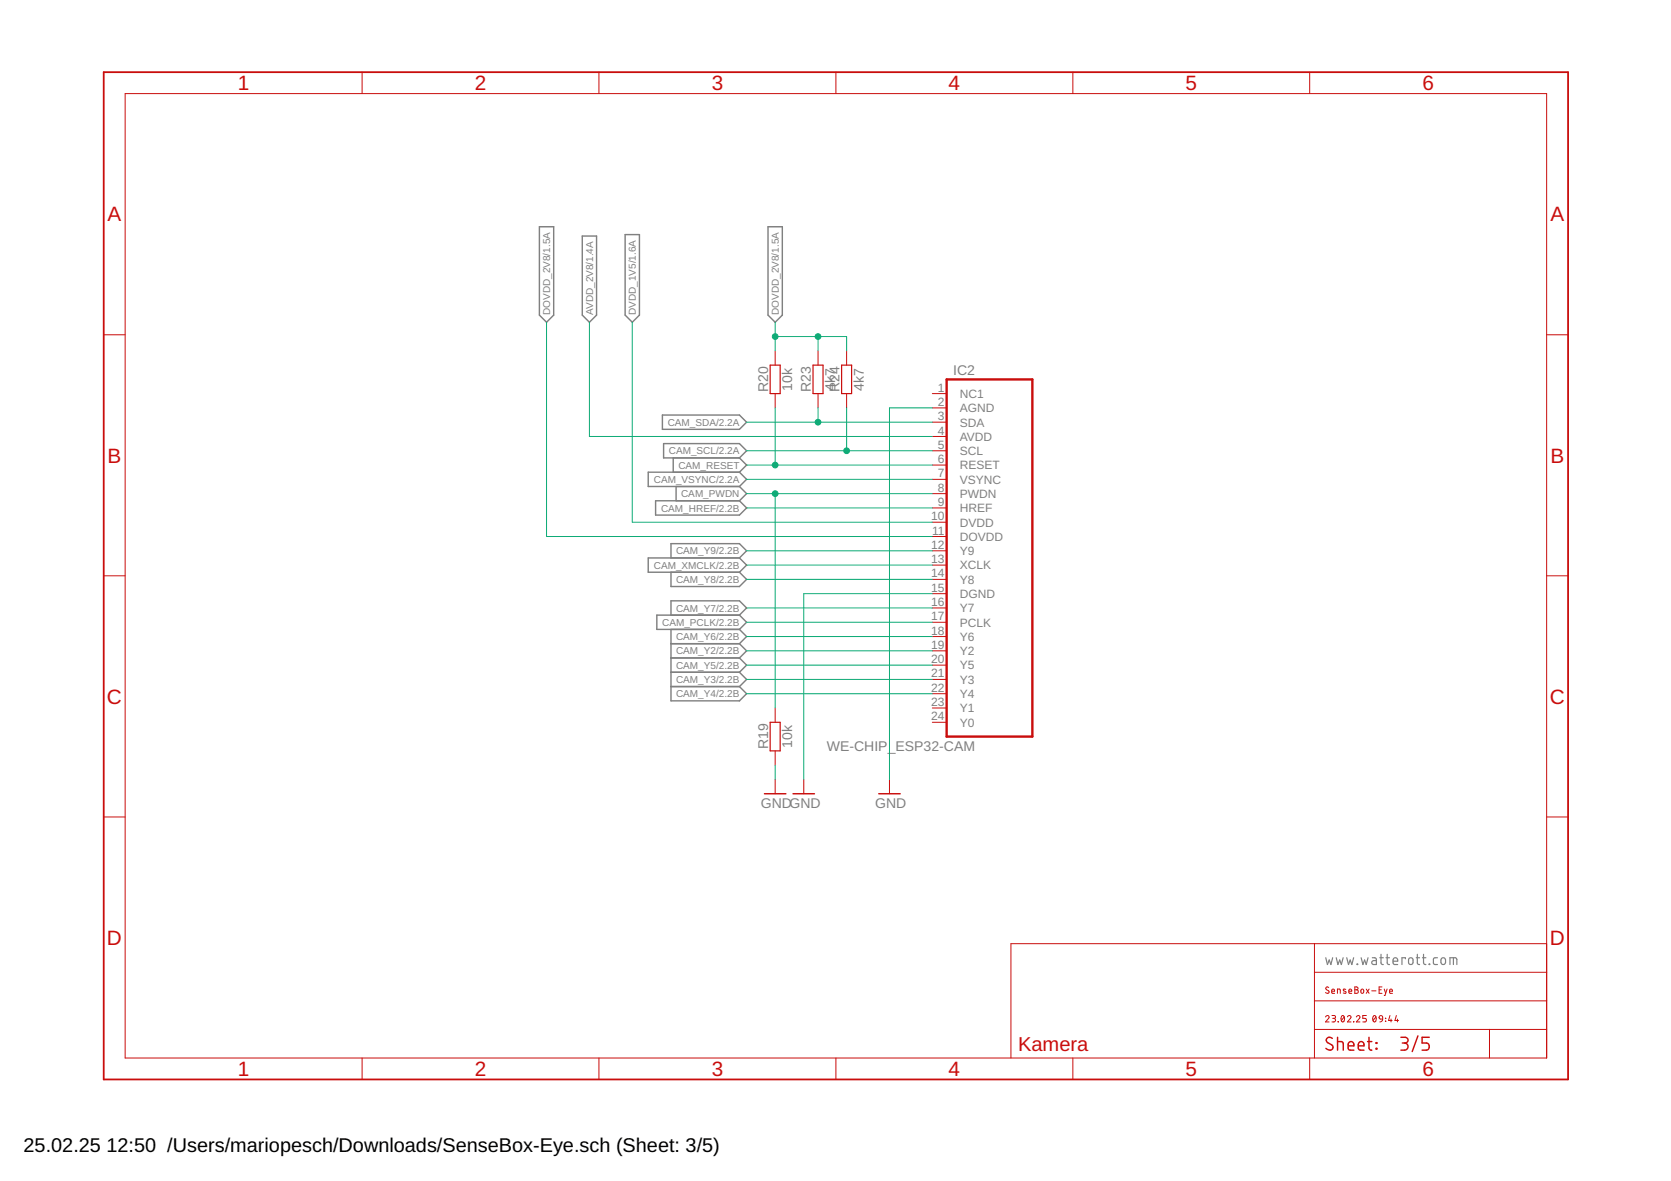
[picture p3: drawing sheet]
<svg xmlns="http://www.w3.org/2000/svg" width="297mm" height="210mm" viewBox="0 0 297 210" stroke-linecap="round" stroke-linejoin="round" font-family="sans-serif">
<g fill="none" stroke="#808080" stroke-width=".21">
<path d="M235.7 170.2l.3 1.2 .3-.8 .3 .8 .3-1.2M237.5 170.2l.3 1.2 .3-.8 .3 .8 .4-1.2M239.4 170.2l.3 1.2 .3-.8 .3 .8 .3-1.2M241.2 171.3l.1 .1zM242 170.2l.3 1.2 .3-.8 .3 .8 .3-1.2M243.9 170.2h.6l.1 .2 .1 1h-.5a.35 .35 0 0 1-.4-.3 .35 .35 0 0 1 .4-.4h.5M245.3 170.2h.6M245.5 169.6v1.7l.4 .1M246.4 170.2h.6M246.6 169.6v1.7l.4 .1M247.6 170.8h.9a.43 .43 0 0 0-.3-.6 .43 .43 0 0 0-.6 .4l.1 .7 .8 .1M249.8 170.4v-.2h-.6v1.2"/>
<path d="M250.5 170.3l.3-.1a.37 .37 0 0 1 .4 .4v.4a.4 .4 0 0 1-.4 .4 .4 .4 0 0 1-.4-.4zM251.8 170.2h.5M251.9 169.6l.1 1.7 .3 .1M252.9 170.2h.6M253 169.6v1.5l.2 .3h.3M254 171.3l.1 .1zM255.5 170.2h-.5l-.2 .3 .1 .8 .6 .1M256.3 170.3l.2-.1 .3 .1 .2 .7a.41 .41 0 0 1-.4 .4 .41 .41 0 0 1-.5-.4zM257.7 171.4v-1.2l1.2 .1 .1 1.1M258.4 170.2v1.2"/>
</g>
<g fill="none" stroke="#808080" stroke-width=".25">
<path d="M95.9 40.3h2.5v15.7l-1.2 1.3-1.3-1.3zM103.5 42h2.5v14l-1.2 1.3-1.3-1.3zM111.1 41.7h2.6v14.3l-1.3 1.3-1.3-1.3zM136.5 40.3h2.6v15.7l-1.3 1.3-1.3-1.3zM117.8 73.8h13.6l1.3 1.2-1.3 1.3h-13.6zM118 78.8h13.4l1.3 1.3-1.3 1.3h-13.4zM116.5 89h14.9l1.3 1.3-1.3 1.2h-14.9zM119.3 99.2v-2.6h12.1l1.3 1.3-1.3 1.3M119.7 81.4v2.5M120.2 86.5v2.5M131.4 81.4l1.3 1.3-1.3 1.2M131.4 83.9h-16.2v2.6h16.2"/>
<path d="M131.4 83.9l1.3 1.3-1.3 1.3M131.4 99.2h-16.2v2.5h16.2M131.4 86.5l1.3 1.2-1.3 1.3M131.4 99.2l1.3 1.2-1.3 1.3M119.3 101.7v2.5h12.1l1.3-1.2-1.3-1.3M119.3 109.3v-2.5h12.1l1.3 1.3-1.3 1.2M119.3 111.9v12.7h12.1l1.3-1.3-1.3-1.3M119.3 114.4h12.1M119.3 116.9h12.1M119.3 119.5h12.1M131.4 109.3h-14.6v2.6h14.6M131.4 111.9l1.3 1.2-1.3 1.3"/>
<path d="M131.4 114.4l1.3 1.3-1.3 1.2M131.4 116.9l1.3 1.3-1.3 1.3M131.4 119.5l1.3 1.3-1.3 1.2M131.4 109.3l1.3 1.3-1.3 1.3M119.3 122h12.1"/>
</g>
<g fill="none" stroke="#c90d0c" stroke-width=".18">
<path d="M22.2 16.6h252.7v171.4h-252.7zM64.4 12.8v3.8M106.5 12.8v3.8M148.6 12.8v3.8M190.7 12.8v3.8M232.8 12.8v3.8M18.4 59.5h3.8M274.9 59.5h3.8M137.8 62.4v2.5M137.8 70v2.5M145.4 62.4v2.5M145.4 70v2.5"/>
<path d="M150.5 62.4v2.5M150.5 70v2.5M165.7 72.5h2.6M165.7 77.6h2.6M165.7 70h2.6M165.7 75h2.6M165.7 95.4h2.6M165.7 92.8h2.6M165.7 90.3h2.6M165.7 87.7h2.6M165.7 82.7h2.6M165.7 80.1h2.6"/>
<path d="M165.7 85.2h2.6M165.7 97.9h2.6M18.4 102.3h3.8M165.7 105.5h2.6M165.7 110.6h2.6M165.7 100.4h2.6M165.7 115.7h2.6M165.7 118.2h2.6M165.7 113.1h2.6M165.7 108.1h2.6M165.7 103h2.6M274.9 102.3h3.8"/>
<path d="M137.8 125.8v2.6M137.8 133.5v2.5M137.8 138.5v2.6M142.9 138.5v2.6M158.1 138.5v2.6M165.7 128.4h2.6M165.7 125.8h2.6M165.7 120.8h2.6M165.7 123.3h2.6M18.4 145.2h3.8M274.9 145.2h3.8M233.7 167.7v20.3"/>
<path d="M233.7 177.9h41.2M233.7 172.8h41.2M236.2 175.5a.28 .28 0 0 0-.4 0 .28 .28 0 0 0 0 .4l.3 .2a.29 .29 0 0 1 .1 .4 .29 .29 0 0 1-.5 0l-.1-.1M236.7 176.2h.5a.27 .27 0 0 0-.1-.4 .27 .27 0 0 0-.4 .2l.1 .5 .4 .1M237.7 176.6v-.8l.5 .1 .1 .7M239.2 175.9h-.4v.2l.5 .2-.1 .2h-.4M239.8 176.2h.5a.27 .27 0 0 0-.2-.4 .27 .27 0 0 0-.3 .2v.5l.5 .1M240.8 175.4l.5 .1 .1 .2-.2 .2 .2 .3a.28 .28 0 0 1-.2 .4h-.4zM240.8 175.9h.4M242 175.9l.2-.1 .2 .2v.4l-.2 .2-.3-.2zM242.9 175.8l.5 .8M243.4 175.8l-.5 .8"/>
<path d="M243.8 176.1h.8M245.2 175.9h.3M245.7 175.4h-.5v1.2h.5M246.1 175.8l.2 .8M246.6 175.8l-.4 1.1h-.1M247 176.2h.5a.27 .27 0 0 0-.2-.4 .27 .27 0 0 0-.3 .2l.1 .5 .4 .1M274.9 167.7h-95.2v20.3M64.4 188v3.9M106.5 188v3.9M148.6 188v3.9M190.7 188v3.9M232.8 188v3.9"/>
<path d="M233.7 183h41.2M235.6 180.7a.32 .32 0 0 1 .5-.2 .32 .32 0 0 1 .1 .5l-.6 .6h.7M236.8 180.5h.5l.1 .2v.2l-.5 .1M237.1 181l.2 .1v.4l-.5 .1M237.8 181.6h.1zM238.5 180.6l.1-.1a.6 .6 0 0 1 .4 .5 .6 .6 0 0 1-.3 .6 .7 .7 0 0 1-.2-1zM239 180.7l-.6 .7M239.5 180.7a.31 .31 0 0 1 .5-.2 .31 .31 0 0 1 .1 .5l-.6 .6h.7M240.6 181.6h.1zM241.1 180.7a.32 .32 0 0 1 .5-.2 .32 .32 0 0 1 .1 .5l-.6 .6h.6M242.9 180.5h-.6v.5h.3a.32 .32 0 0 1 .3 .3 .32 .32 0 0 1-.3 .3h-.3M244.2 180.6l.1-.1a.67 .67 0 0 1 0 1.1 .7 .7 0 0 1-.1-1z"/>
<path d="M244.6 180.7l-.5 .7M245.3 180.6h.4l.1 .5h-.6v-.3zM245.8 181.1l-.2 .4-.3 .1M246.3 181h.1M246.3 181.5h.1M247.1 180.5l-.3 .9h.7M247.3 181.1v.5M248.2 180.5l-.2 .9h.6M248.4 181.1v.5M264.8 183v5"/>
</g>
<path d="M18.4 12.8h260.3v179.1h-260.3z" fill="none" stroke="#c90d0c" stroke-width=".32"/>
<g fill="none" stroke="#c90d0c" stroke-width=".25">
<path d="M135.9 141.1h3.8M141 141.1h3.8M156.2 141.1h3.8M236.8 184.6a.57 .57 0 0 0-.8-.1 .57 .57 0 0 0 0 .8l.7 .4a.57 .57 0 0 1 .1 .9 .57 .57 0 0 1-.9-.1l-.2-.2M237.8 185.1h.7l.3 .3v1.2M237.8 184.4v2.2M239.6 185.9h1.1a.53 .53 0 0 0-.4-.8 .53 .53 0 0 0-.7 .5l.2 .9 .9 .1M241.4 185.9h1.1a.53 .53 0 0 0-.4-.8 .53 .53 0 0 0-.7 .5l.2 .9 .9 .1M243.1 185.1h.8M243.4 184.4v1.9l.2 .3h.3M244.6 185.3h.2v.1h-.2zM244.6 186.3h.2v.2h-.2z"/>
<path d="M249 184.4h.8a.51 .51 0 0 1 .5 .5 .51 .51 0 0 1-.5 .5h-.5M249.7 185.4a.63 .63 0 0 1 .6 .6 .63 .63 0 0 1-.6 .6h-.7M252.1 184.1l-1.1 2.8M254.1 184.4h-1.3v1h.8a.65 .65 0 0 1 .5 .6 .65 .65 0 0 1-.5 .6h-.8"/>
</g>
<path d="M136.9 64.9h1.8v5.1h-1.8zM144.5 64.9h1.8v5.1h-1.8zM149.6 64.9h1.8v5.1h-1.8zM136.9 128.4h1.8v5.1h-1.8z" fill="none" stroke="#c90d0c" stroke-width=".21"/>
<path d="M168.3 67.4h15.2v63.5h-15.2z" fill="none" stroke="#c90d0c" stroke-width=".42"/>
<g fill="none" stroke="#0dab76" stroke-width=".18">
<path d="M97.2 57.3v38.1h68.5M104.8 57.3v20.3h60.9M112.4 57.3v35.5h53.3M137.8 59.8h12.7v2.6M137.8 57.3v5.1M145.4 59.8v2.6M132.7 75h33M137.8 72.5v10.2M145.4 72.5v2.5M150.5 72.5v7.6M165.7 72.5h-7.6v66M132.7 80.1h33"/>
<path d="M132.7 82.7h33M132.7 85.2h33M132.7 87.7h33M132.7 90.3h33M132.7 97.9h33M137.8 87.7v38.1M132.7 100.4h33M132.7 103h33M132.7 108.1h33M132.7 113.1h33M132.7 115.7h33M132.7 118.2h33"/>
<path d="M132.7 110.6h33M165.7 105.5h-22.8v33M132.7 120.8h33M132.7 123.3h33M137.8 136v2.5"/>
</g>
<g fill="#0dab76" stroke="#0dab76" stroke-width=".18">
<circle cx="145.4" cy="75" r=".51"/>
<circle cx="150.5" cy="80.1" r=".51"/>
<circle cx="137.8" cy="82.7" r=".51"/>
<circle cx="137.8" cy="87.7" r=".51"/>
<circle cx="137.8" cy="59.8" r=".51"/>
<circle cx="145.4" cy="59.8" r=".51"/>
</g>
<g font-size="3.7" fill="#c90d0c">
<text x="42.3" y="16">1</text>
<text x="84.4" y="16">2</text>
<text x="126.5" y="16">3</text>
<text x="168.6" y="16">4</text>
<text x="210.7" y="16">5</text>
<text x="252.9" y="16">6</text>
<text x="19.1" y="39.4">A</text>
<text x="275.6" y="39.4">A</text>
<text x="19.1" y="82.2">B</text>
<text x="275.6" y="82.2">B</text>
<text x="19" y="125.1">C</text>
<text x="275.5" y="125.1">C</text>
<text x="19" y="167.9">D</text>
<text x="275.5" y="167.9">D</text>
<text x="42.3" y="191.2">1</text>
<text x="84.4" y="191.2">2</text>
<text x="126.5" y="191.2">3</text>
<text x="168.6" y="191.2">4</text>
<text x="210.7" y="191.2">5</text>
<text x="252.9" y="191.2">6</text>
</g>
<text font-size="3.6" fill="#c90d0c" x="181" y="186.8">Kamera</text>
<g font-size="3.5">
<text x="4.2" y="204.7">25.02.25</text>
<text x="18.9" y="204.7">12:50 /Users/mariopesch/Downloads/SenseBox-Eye.sch (Sheet: 3/5)</text>
</g>
<g font-size="2.5" fill="#808080">
<text x="136.5" y="69.7" transform="rotate(-90 136.5 69.7)">R20</text>
<text x="140.8" y="69.4" transform="rotate(-90 140.8 69.4)">10k</text>
<text x="144.1" y="69.7" transform="rotate(-90 144.1 69.7)">R23</text>
<text x="148.5" y="69.4" transform="rotate(-90 148.5 69.4)">4k7</text>
<text x="149.2" y="69.7" transform="rotate(-90 149.2 69.7)">R24</text>
<text x="153.5" y="69.4" transform="rotate(-90 153.5 69.4)">4k7</text>
<text x="169.5" y="66.7">IC2</text>
<text x="136.5" y="133.2" transform="rotate(-90 136.5 133.2)">R19</text>
<text x="140.8" y="132.9" transform="rotate(-90 140.8 132.9)">10k</text>
<text x="147" y="133.4">WE-CHIP_ESP32-CAM</text>
<text x="135.3" y="143.6">GNDGND</text>
<text x="155.6" y="143.6">GND</text>
</g>
<g font-size="2.1" fill="#808080">
<text x="166.7" y="69.6">1</text>
<text x="170.6" y="70.7">NC1</text>
<text x="166.7" y="72.1">2</text>
<text x="166.7" y="77.2">4</text>
<text x="166.7" y="74.7">3</text>
<text x="170.6" y="73.3">AGND</text>
<text x="170.6" y="75.8">SDA</text>
<text x="166.7" y="82.3">6</text>
<text x="166.7" y="79.8">5</text>
<text x="170.6" y="78.3">AVDD</text>
<text x="170.6" y="83.4">RESET</text>
<text x="170.6" y="80.9">SCL</text>
<text x="166.7" y="89.9">9</text>
<text x="166.7" y="87.4">8</text>
<text x="166.7" y="84.8">7</text>
<text x="170.6" y="88.5">PWDN</text>
<text x="170.6" y="86">VSYNC</text>
<text x="165.5" y="92.5">10</text>
<text x="165.7" y="95">11</text>
<text x="170.6" y="93.6">DVDD</text>
<text x="170.6" y="91">HREF</text>
<text x="165.5" y="100.1">13</text>
<text x="165.5" y="97.5">12</text>
<text x="170.6" y="96.1">DOVDD</text>
<text x="170.6" y="101.2">XCLK</text>
<text x="170.6" y="98.7">Y9</text>
<text x="165.5" y="105.2">15</text>
<text x="165.5" y="107.7">16</text>
<text x="165.5" y="102.6">14</text>
<text x="170.6" y="106.3">DGND</text>
<text x="170.6" y="103.7">Y8</text>
<text x="165.5" y="110.2">17</text>
<text x="165.5" y="112.8">18</text>
<text x="170.6" y="111.4">PCLK</text>
<text x="170.6" y="113.9">Y6</text>
<text x="170.6" y="108.8">Y7</text>
<text x="165.5" y="115.3">19</text>
<text x="165.5" y="117.9">20</text>
<text x="170.6" y="116.4">Y2</text>
<text x="170.6" y="119">Y5</text>
<text x="165.5" y="125.5">23</text>
<text x="165.5" y="120.4">21</text>
<text x="165.5" y="122.9">22</text>
<text x="170.6" y="121.5">Y3</text>
<text x="170.6" y="124.1">Y4</text>
<text x="165.5" y="128">24</text>
<text x="170.6" y="129.1">Y0</text>
<text x="170.6" y="126.6">Y1</text>
</g>
<g font-size="1.8" fill="#808080">
<text x="97.8" y="56" transform="rotate(-90 97.8 56)">DOVDD_2V8/1.5A</text>
<text x="105.4" y="56" transform="rotate(-90 105.4 56)">AVDD_2V8/1.4A</text>
<text x="113" y="56" transform="rotate(-90 113 56)">DVDD_1V5/1.6A</text>
<text x="138.4" y="56" transform="rotate(-90 138.4 56)">DOVDD_2V8/1.5A</text>
<text x="118.7" y="75.7">CAM_SDA/2.2A</text>
<text x="118.9" y="80.8">CAM_SCL/2.2A</text>
<text x="120.6" y="83.3">CAM_RESET</text>
<text x="116.2" y="85.8">CAM_VSYNC/2.2A</text>
<text x="121.1" y="88.4">CAM_PWDN</text>
<text x="117.5" y="90.9">CAM_HREF/2.2B</text>
<text x="116.2" y="101.1">CAM_XMCLK/2.2B</text>
<text x="120.2" y="98.5">CAM_Y9/2.2B</text>
<text x="120.2" y="103.6">CAM_Y8/2.2B</text>
<text x="117.7" y="111.2">CAM_PCLK/2.2B</text>
<text x="120.2" y="108.7">CAM_Y7/2.2B</text>
<text x="120.2" y="113.8">CAM_Y6/2.2B</text>
<text x="120.2" y="116.3">CAM_Y2/2.2B</text>
<text x="120.2" y="118.8">CAM_Y5/2.2B</text>
<text x="120.2" y="121.4">CAM_Y3/2.2B</text>
<text x="120.2" y="123.9">CAM_Y4/2.2B</text>
</g>
</svg>
